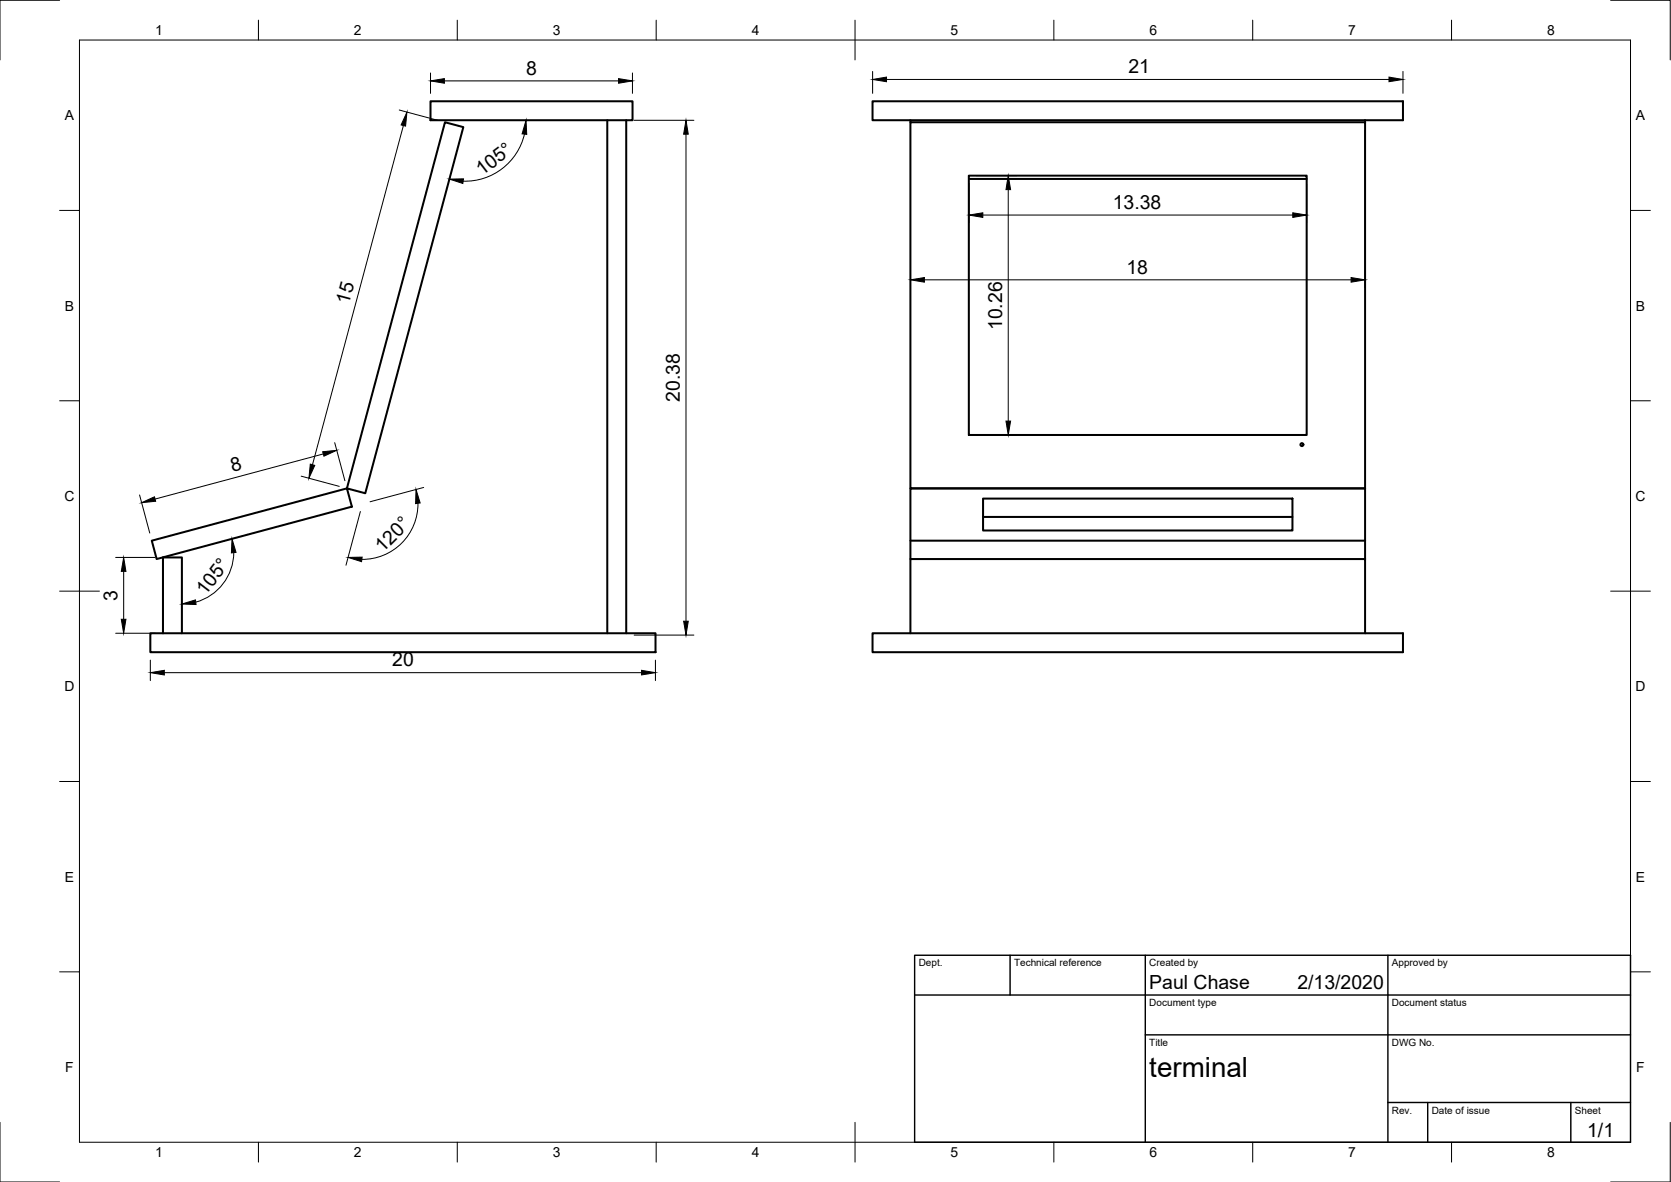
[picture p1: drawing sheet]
<svg xmlns="http://www.w3.org/2000/svg" width="420mm" height="297mm" viewBox="0 0 420 297" stroke-linecap="round" stroke-linejoin="round" font-family="sans-serif">
<!-- layer: Visible -->
<g fill="none" stroke="#000" stroke-width=".51">
<path d="M108.2 25.4h50.8v4.8h-50.8zM111.9 30.7l4.6 1.2-24.7 92.1-4.6-1.3-49 13.2 1.2 4.6 49.1-13.2-1.3-4.6zM152.7 30.2v128.9M157.5 30.2v128.9M219.4 25.4h133.4v4.8h-133.4zM228.9 30.7h114.3v92h-114.3zM228.9 30.2v.5M343.2 30.2v.5M243.6 44.1h84.9v65.2h-84.9zM243.6 45h84.9M228.9 135.9h114.3M247.2 125.3h77.8v8h-77.8z"/>
<path d="M247.2 129.9h77.8M37.8 159.1h127v4.8h-127zM41 159.1v-19h4.7v19M219.4 159.1h133.4v4.8h-133.4zM228.9 140.5v-17.8h114.3v17.8M228.9 159.1v-18.6h114.3v18.6"/>
<circle cx="327.4" cy="111.7" r=".37"/>
</g>
<!-- layer: Border -->
<g fill="none" stroke="#000" stroke-width=".25">
<path d="M15 .1h-15v15M20 10.1h390v276.9h-390zM65 5.1v5M115 5.1v5M165 5.1v5M215 5.1v10M265 5.1v5M315 5.1v5M365 5.1v5M405 .1h15v15M15 52.9h5M410 52.9h5"/>
<path d="M15 100.7h5M410 100.7h5M15 148.6h10M405 148.6h10M15 196.4h5M410 196.4h5M15 244.2h5M410 244.2h5M0 282.1v14.9h15M65 287v5M115 287v5M165 287v5"/>
<path d="M215 282.1v9.9M265 287v5M315 287v5M365 287v5M420 282.1v14.9h-15"/>
</g>
<!-- layer: TitleBlock -->
<path d="M230 240.1h180v46.9h-180zM230 250h180M254 240.1v9.9M288 240.1v46.9M349 240.1v46.9M288 260.1h122M349 277.1h61M359 277.1v9.9M395 277.1v9.9" fill="none" stroke="#000" stroke-width=".36"/>
<!-- layer: Dimensions -->
<g fill="none" stroke="#000" stroke-width=".25">
<path d="M108.2 18.3v5.2M159 18.3v5.2M219.4 18v5.5M222.9 20h126.3M352.8 18v5.5M100.4 27.7l9.6 2.5M101.4 31.5l-22.8 85.3M111.7 20.3h43.8M131.9 33.7a15.3 15.3 0 0 1-15.4 11.8M159.4 30.2h15.1M172.5 33.7v122.4M228.9 32.7v39.6"/>
<path d="M343.2 32.7v39.6M243.6 46.2v9.9M245.6 44.1h9.9M247.1 54h78M253.5 47.7v58.1M328.5 46.2v9.9M232.4 70.3h107.3M75.7 119.7l9.6 2.5M81.3 114.1l-42.3 11.3M84.2 111.2l2.5 9.6M245.6 109.3h9.9M35.1 124.4l2.6 9.5"/>
<path d="M58.8 138.9a13 13 0 0 1-9.6 12.4M90.6 128.6l-3.6 13.4M105.1 126.5a14 14 0 0 1-14.1 14.1M106.5 122.5l-13.5 3.6M29.1 140.1h9.9M29.1 159.1h9.9M31.1 143.6v12M159.4 159.6h15.1M37.8 165.9v5.1M41.3 169h120M164.8 165.9v5.1"/>
</g>
<g fill="#000" stroke="#000" stroke-width=".25">
<path d="M108.2 20.3l3.5-.5v1.1zM155.5 19.8l3.5 .5-3.5 .6zM219.4 20l3.5-.6v1.1zM349.2 19.4l3.6 .6-3.6 .5zM102.3 28.2l-.3 3.5-1.1-.3zM132.3 30.2l.1 3.6-1.1-.2zM172.5 30.2l.6 3.5h-1.2zM113 45l3.5-.1-.1 1.2zM243.6 54l3.5-.5v1.1zM253.5 44.1l.6 3.6h-1.2zM325.1 53.5l3.4 .5-3.4 .6zM228.9 70.3l3.5-.5v1.1z"/>
<path d="M339.7 69.8l3.5 .5-3.5 .6zM78 116.6l1.1 .4-1.4 3.2zM81.1 113.5l3.6-.3-3.3 1.4zM252.9 105.8h1.2l-.6 3.5zM35.6 126.3l3.2-1.5 .3 1.2zM58.3 135.4l1.1 3.4-1.2 .1zM104.6 123l1 3.4-1.1 .2zM31.1 140.1l.6 3.5h-1.2zM30.5 155.6h1.2l-.6 3.5zM45.7 151.8l3.4-1 .2 1.1zM87.5 140.1l3.6-.1-.2 1.1zM171.9 156.1h1.2l-.6 3.5z"/>
<path d="M37.8 169l3.5-.5v1.1zM161.3 168.5l3.5 .5-3.5 .6z"/>
</g>
<text font-size="7" x="289" y="270.6">terminal</text>
<g font-size="4.9">
<text x="132.3" y="18.8">8</text>
<text x="283.7" y="18.5">21</text>
<text x="121.2" y="44.3" transform="rotate(-37 121.2 44.3)">105°</text>
<text x="279.8" y="52.5">13.38</text>
<text x="283.2" y="68.8">18</text>
<text x="87.7" y="76.6" transform="rotate(-75 87.7 76.6)">15</text>
<text x="252" y="83" transform="rotate(-90 252 83)">10.26</text>
<text x="170.9" y="101" transform="rotate(-90 170.9 101)">20.38</text>
<text x="58.4" y="118.6" transform="rotate(-15 58.4 118.6)">8</text>
<text x="96.2" y="139" transform="rotate(-45 96.2 139)">120°</text>
<text x="51.7" y="149.8" transform="rotate(-53 51.7 149.8)">105°</text>
<text x="29.5" y="151" transform="rotate(-90 29.5 151)">3</text>
<text x="98.6" y="167.5">20</text>
<text x="289" y="248.5">Paul Chase</text>
<text x="326.2" y="248.5">2/13/2020</text>
<text x="399.1" y="285.7">1/1</text>
</g>
<g font-size="3.5">
<text x="39" y="8.8">1</text>
<text x="89" y="8.8">2</text>
<text x="139" y="8.8">3</text>
<text x="189" y="8.8">4</text>
<text x="239" y="8.8">5</text>
<text x="289" y="8.8">6</text>
<text x="339" y="8.8">7</text>
<text x="389" y="8.8">8</text>
<text x="16.3" y="30.2">A</text>
<text x="411.3" y="30.2">A</text>
<text x="16.3" y="78">B</text>
<text x="411.3" y="78">B</text>
<text x="16.2" y="125.9">C</text>
<text x="411.2" y="125.9">C</text>
<text x="16.2" y="173.7">D</text>
<text x="411.2" y="173.7">D</text>
<text x="16.3" y="221.6">E</text>
<text x="411.3" y="221.6">E</text>
<text x="16.4" y="269.4">F</text>
<text x="411.4" y="269.4">F</text>
<text x="39" y="290.8">1</text>
<text x="89" y="290.8">2</text>
<text x="139" y="290.8">3</text>
<text x="189" y="290.8">4</text>
<text x="239" y="290.8">5</text>
<text x="289" y="290.8">6</text>
<text x="339" y="290.8">7</text>
<text x="389" y="290.8">8</text>
</g>
<g font-size="2.5">
<text x="231" y="242.9">Dept.</text>
<text x="255" y="242.9">Technical reference</text>
<text x="289" y="242.9">Created by</text>
<text x="350" y="242.9">Approved by</text>
<text x="289" y="252.8">Document type</text>
<text x="350" y="252.8">Document status</text>
<text x="289" y="262.9">Title</text>
<text x="350" y="262.9">DWG No.</text>
<text x="350" y="279.9">Rev.</text>
<text x="360" y="279.9">Date of issue</text>
<text x="396" y="279.9">Sheet</text>
</g>
</svg>
